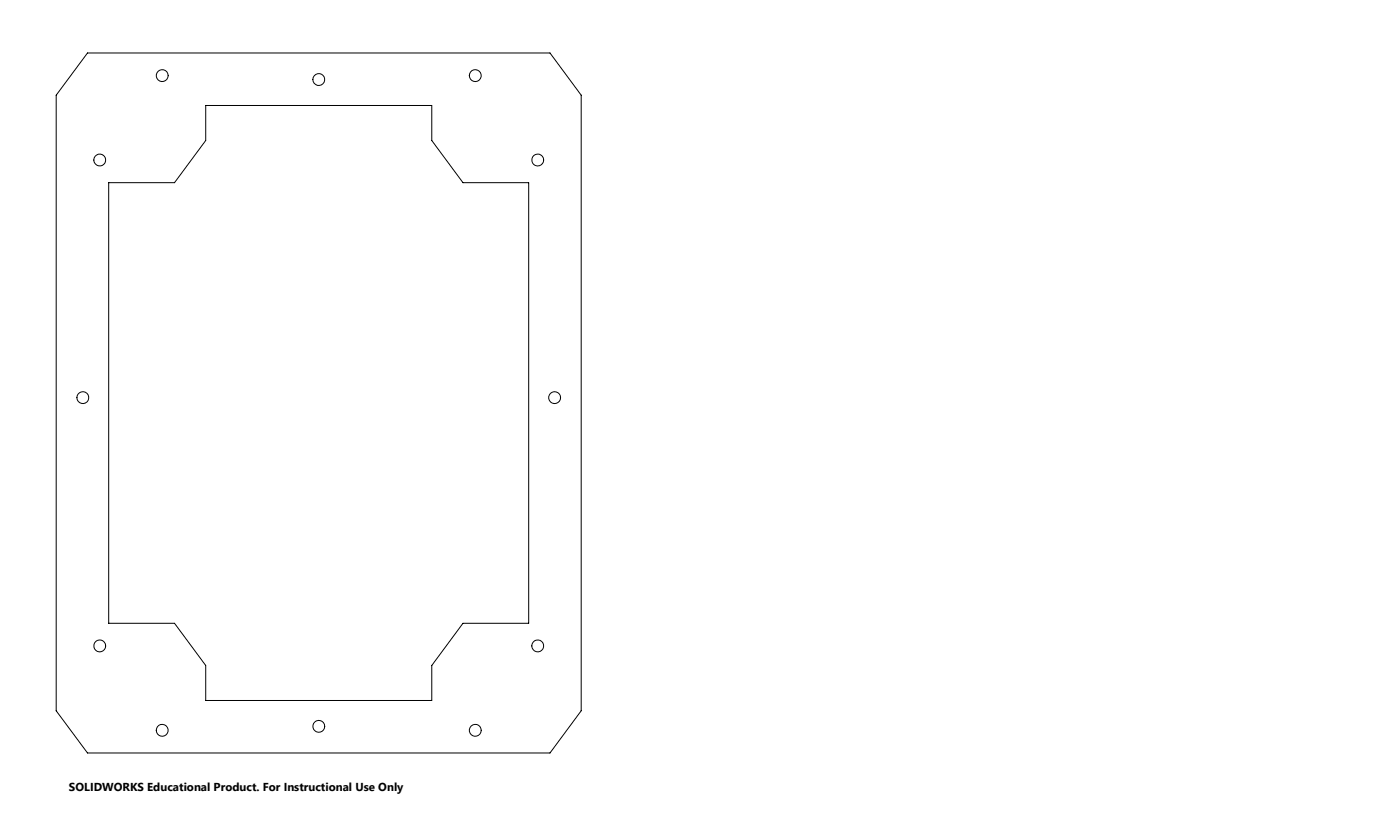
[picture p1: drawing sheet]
<svg xmlns="http://www.w3.org/2000/svg" width="508mm" height="305mm" viewBox="0 0 508 305" stroke-linecap="round" stroke-linejoin="round" font-family="sans-serif">
<g fill="none" stroke="#000" stroke-width=".36">
<path d="M31.7 19.2h167.9l11.3 15.3v223.4l-11.3 15.3h-167.9l-11.3-15.3v-223.4zM39.4 66.3h23.9l11.3-15.3v-12.7h82.1v12.7l11.3 15.3h23.8v159.9h-23.8l-11.3 15.3v12.7h-82.1v-12.7l-11.3-15.3h-23.9z"/>
<circle cx="58.9" cy="27.4" r="2.16"/>
<circle cx="115.7" cy="28.9" r="2.15"/>
<circle cx="172.4" cy="27.4" r="2.16"/>
<circle cx="36.2" cy="58.1" r="2.15"/>
<circle cx="195.1" cy="58.1" r="2.16"/>
<circle cx="30.1" cy="144.3" r="2.16"/>
<circle cx="201.2" cy="144.3" r="2.16"/>
<circle cx="36.2" cy="234.4" r="2.16"/>
<circle cx="195.1" cy="234.4" r="2.16"/>
<circle cx="58.9" cy="265" r="2.16"/>
<circle cx="115.7" cy="263.6" r="2.15"/>
<circle cx="172.5" cy="265" r="2.16"/>
</g>
<text font-size="4.2" x="25" y="287.2">SOLIDWORKS Educational Product. For Instructional Use Only</text>
</svg>
